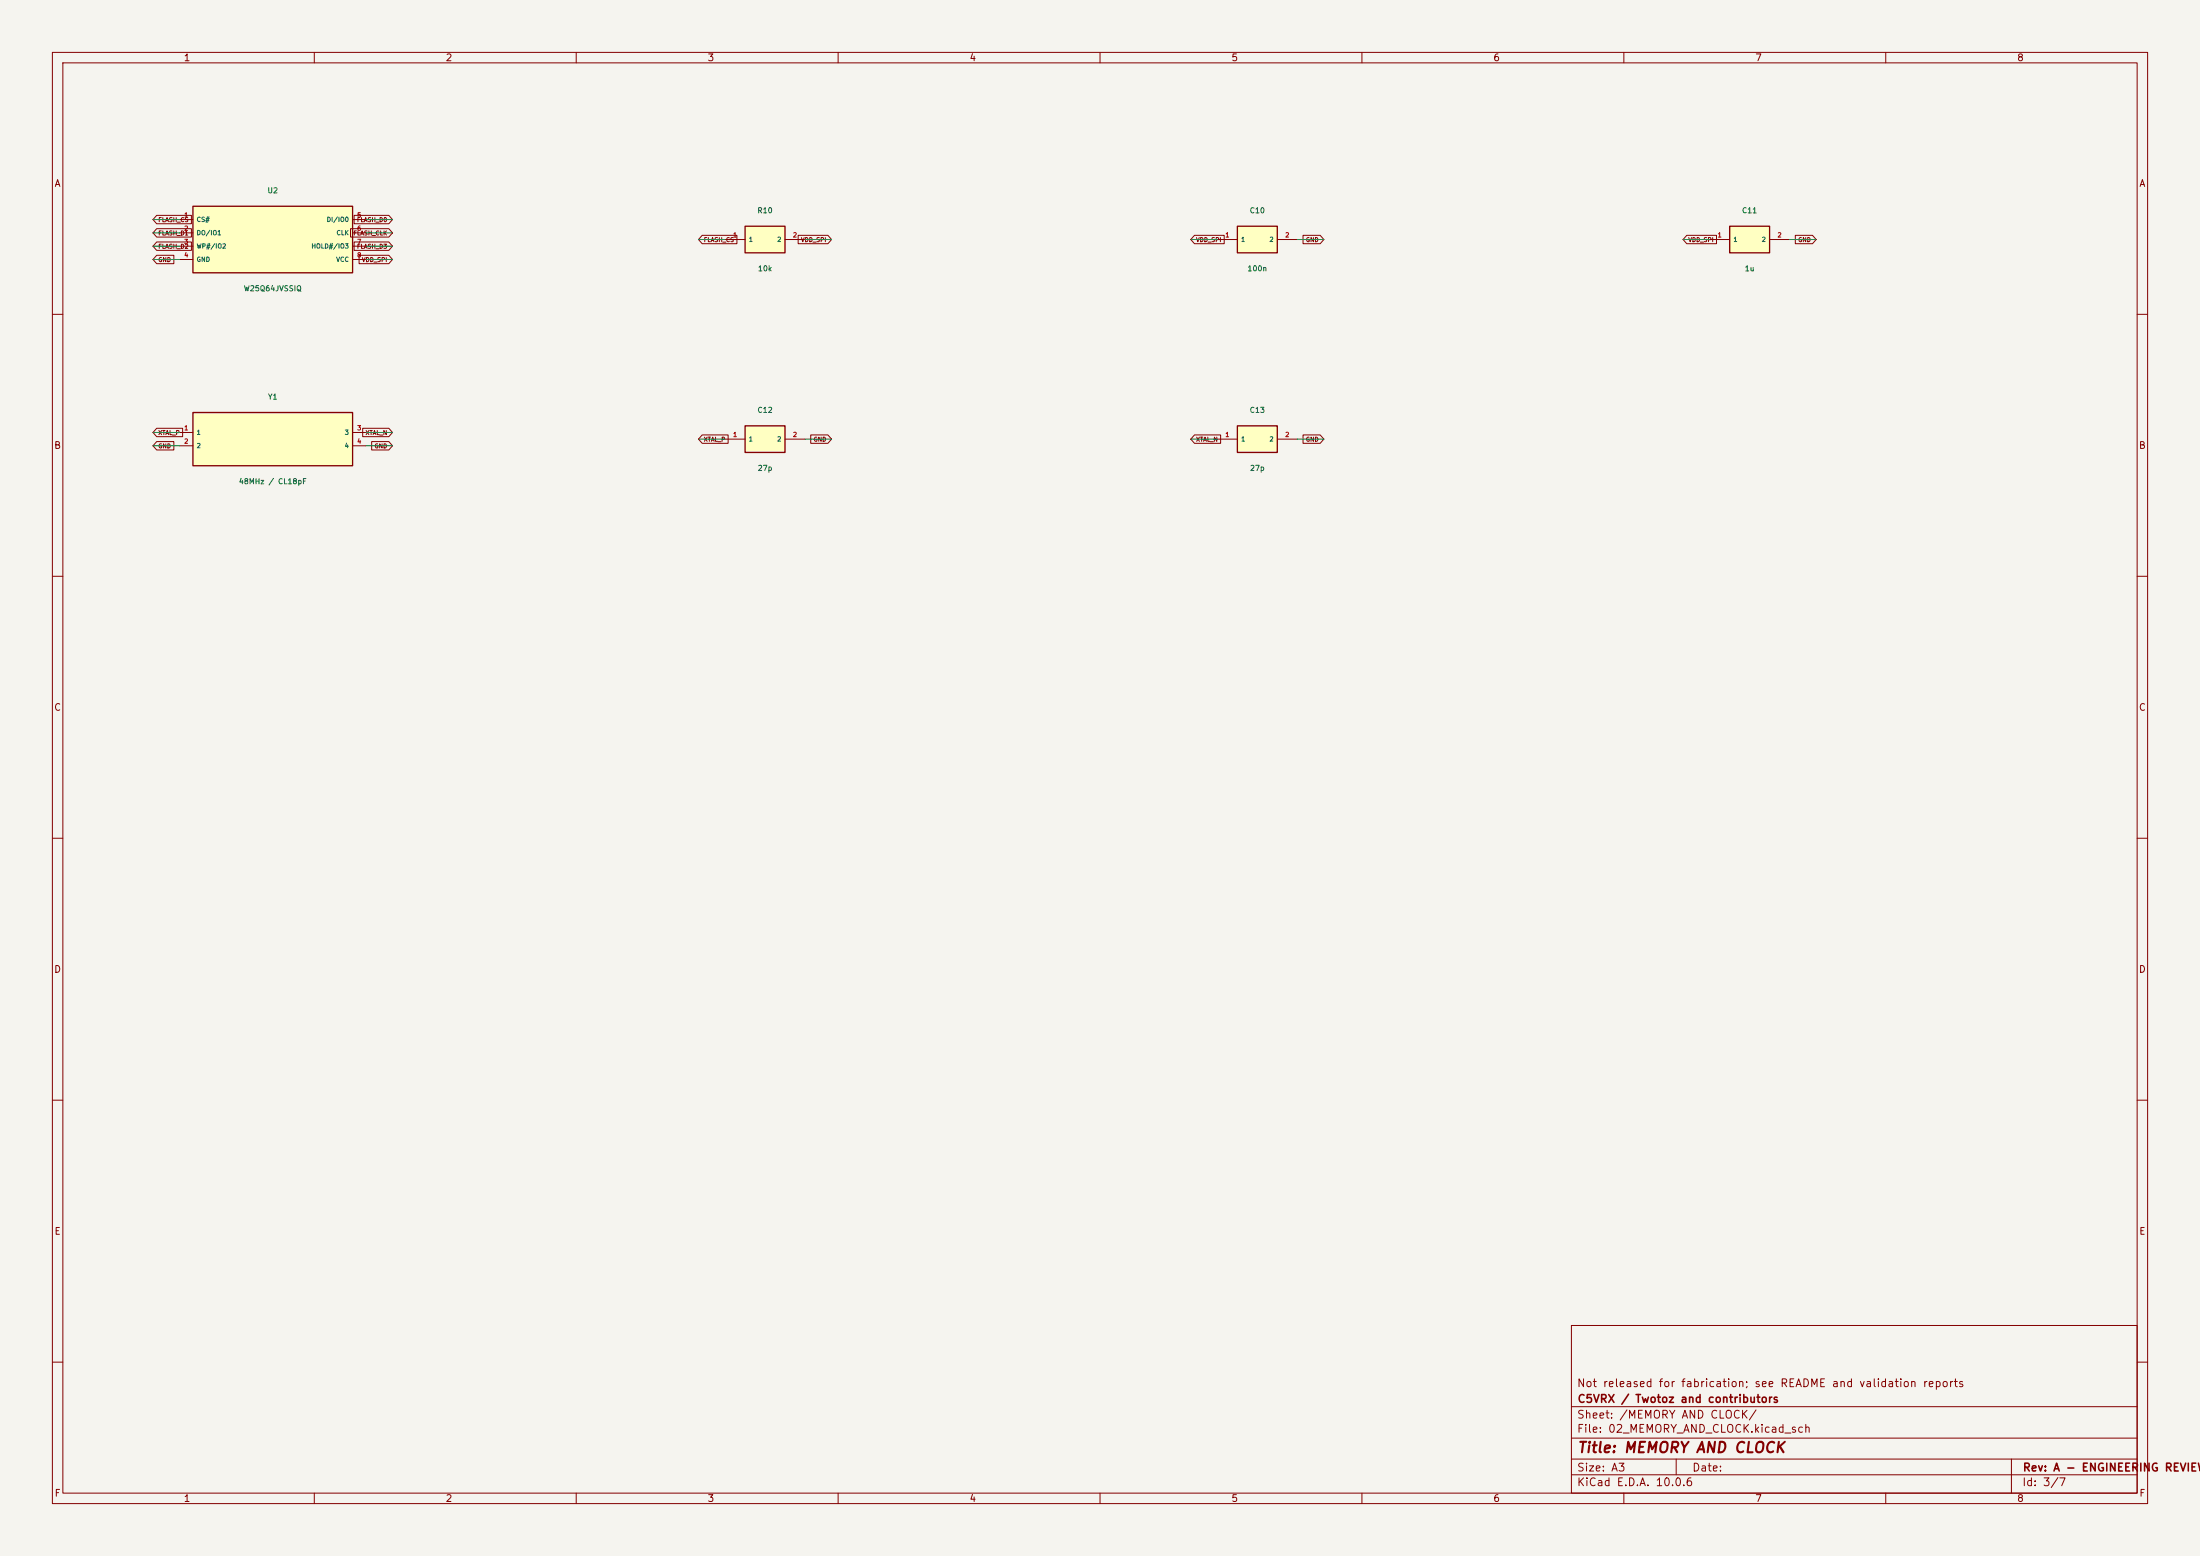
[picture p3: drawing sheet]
(kicad_sch (version 20260306) (generator "eeschema") (generator_version "10.0") (paper "A3") (title_block (title "MEMORY AND CLOCK") (rev "A - ENGINEERING REVIEW") (company "C5VRX / Twotoz and contributors") (comment 1 "Not released for fabrication; see README and validation reports"))(lib_symbols (symbol "PRO:U2" (pin_names (offset 0.6)) (exclude_from_sim no) (in_bom yes) (on_board yes)(property "Reference" "U2" (at 0 8.35 0) (effects (font (size 1 1)) ))(property "Value" "W25Q64JVSSIQ" (at 0 -8.35 0) (effects (font (size 1 1)) ))(symbol "U2_0_1" (rectangle (start -15.24 6.35) (end 15.24 -6.35) (stroke (width 0.254) (type default)) (fill (type background))))(symbol "U2_1_1"(pin passive line (at -17.78 3.81 0) (length 2.54) (name "CS#" (effects (font (size 0.85 0.85)) )) (number "1" (effects (font (size 0.85 0.85)) )))(pin passive line (at -17.78 1.27 0) (length 2.54) (name "DO/IO1" (effects (font (size 0.85 0.85)) )) (number "2" (effects (font (size 0.85 0.85)) )))(pin passive line (at -17.78 -1.27 0) (length 2.54) (name "WP#/IO2" (effects (font (size 0.85 0.85)) )) (number "3" (effects (font (size 0.85 0.85)) )))(pin passive line (at -17.78 -3.81 0) (length 2.54) (name "GND" (effects (font (size 0.85 0.85)) )) (number "4" (effects (font (size 0.85 0.85)) )))(pin passive line (at 17.78 3.81 180) (length 2.54) (name "DI/IO0" (effects (font (size 0.85 0.85)) )) (number "5" (effects (font (size 0.85 0.85)) )))(pin passive line (at 17.78 1.27 180) (length 2.54) (name "CLK" (effects (font (size 0.85 0.85)) )) (number "6" (effects (font (size 0.85 0.85)) )))(pin passive line (at 17.78 -1.27 180) (length 2.54) (name "HOLD#/IO3" (effects (font (size 0.85 0.85)) )) (number "7" (effects (font (size 0.85 0.85)) )))(pin passive line (at 17.78 -3.81 180) (length 2.54) (name "VCC" (effects (font (size 0.85 0.85)) )) (number "8" (effects (font (size 0.85 0.85)) )))))(symbol "PRO:R10" (pin_names (offset 0.6)) (exclude_from_sim no) (in_bom yes) (on_board yes)(property "Reference" "R10" (at 0 4.54 0) (effects (font (size 1 1)) ))(property "Value" "10k" (at 0 -4.54 0) (effects (font (size 1 1)) ))(symbol "R10_0_1" (rectangle (start -3.81 2.54) (end 3.81 -2.54) (stroke (width 0.254) (type default)) (fill (type background))))(symbol "R10_1_1"(pin passive line (at -7.62 0 0) (length 3.81) (name "1" (effects (font (size 0.85 0.85)) )) (number "1" (effects (font (size 0.85 0.85)) )))(pin passive line (at 7.62 0 180) (length 3.81) (name "2" (effects (font (size 0.85 0.85)) )) (number "2" (effects (font (size 0.85 0.85)) )))))(symbol "PRO:C10" (pin_names (offset 0.6)) (exclude_from_sim no) (in_bom yes) (on_board yes)(property "Reference" "C10" (at 0 4.54 0) (effects (font (size 1 1)) ))(property "Value" "100n" (at 0 -4.54 0) (effects (font (size 1 1)) ))(symbol "C10_0_1" (rectangle (start -3.81 2.54) (end 3.81 -2.54) (stroke (width 0.254) (type default)) (fill (type background))))(symbol "C10_1_1"(pin passive line (at -7.62 0 0) (length 3.81) (name "1" (effects (font (size 0.85 0.85)) )) (number "1" (effects (font (size 0.85 0.85)) )))(pin passive line (at 7.62 0 180) (length 3.81) (name "2" (effects (font (size 0.85 0.85)) )) (number "2" (effects (font (size 0.85 0.85)) )))))(symbol "PRO:C11" (pin_names (offset 0.6)) (exclude_from_sim no) (in_bom yes) (on_board yes)(property "Reference" "C11" (at 0 4.54 0) (effects (font (size 1 1)) ))(property "Value" "1u" (at 0 -4.54 0) (effects (font (size 1 1)) ))(symbol "C11_0_1" (rectangle (start -3.81 2.54) (end 3.81 -2.54) (stroke (width 0.254) (type default)) (fill (type background))))(symbol "C11_1_1"(pin passive line (at -7.62 0 0) (length 3.81) (name "1" (effects (font (size 0.85 0.85)) )) (number "1" (effects (font (size 0.85 0.85)) )))(pin passive line (at 7.62 0 180) (length 3.81) (name "2" (effects (font (size 0.85 0.85)) )) (number "2" (effects (font (size 0.85 0.85)) )))))(symbol "PRO:Y1" (pin_names (offset 0.6)) (exclude_from_sim no) (in_bom yes) (on_board yes)(property "Reference" "Y1" (at 0 7.08 0) (effects (font (size 1 1)) ))(property "Value" "48MHz / CL18pF" (at 0 -7.08 0) (effects (font (size 1 1)) ))(symbol "Y1_0_1" (rectangle (start -15.24 5.08) (end 15.24 -5.08) (stroke (width 0.254) (type default)) (fill (type background))))(symbol "Y1_1_1"(pin passive line (at -17.78 1.27 0) (length 2.54) (name "1" (effects (font (size 0.85 0.85)) )) (number "1" (effects (font (size 0.85 0.85)) )))(pin passive line (at -17.78 -1.27 0) (length 2.54) (name "2" (effects (font (size 0.85 0.85)) )) (number "2" (effects (font (size 0.85 0.85)) )))(pin passive line (at 17.78 1.27 180) (length 2.54) (name "3" (effects (font (size 0.85 0.85)) )) (number "3" (effects (font (size 0.85 0.85)) )))(pin passive line (at 17.78 -1.27 180) (length 2.54) (name "4" (effects (font (size 0.85 0.85)) )) (number "4" (effects (font (size 0.85 0.85)) )))))(symbol "PRO:C12" (pin_names (offset 0.6)) (exclude_from_sim no) (in_bom yes) (on_board yes)(property "Reference" "C12" (at 0 4.54 0) (effects (font (size 1 1)) ))(property "Value" "27p" (at 0 -4.54 0) (effects (font (size 1 1)) ))(symbol "C12_0_1" (rectangle (start -3.81 2.54) (end 3.81 -2.54) (stroke (width 0.254) (type default)) (fill (type background))))(symbol "C12_1_1"(pin passive line (at -7.62 0 0) (length 3.81) (name "1" (effects (font (size 0.85 0.85)) )) (number "1" (effects (font (size 0.85 0.85)) )))(pin passive line (at 7.62 0 180) (length 3.81) (name "2" (effects (font (size 0.85 0.85)) )) (number "2" (effects (font (size 0.85 0.85)) )))))(symbol "PRO:C13" (pin_names (offset 0.6)) (exclude_from_sim no) (in_bom yes) (on_board yes)(property "Reference" "C13" (at 0 4.54 0) (effects (font (size 1 1)) ))(property "Value" "27p" (at 0 -4.54 0) (effects (font (size 1 1)) ))(symbol "C13_0_1" (rectangle (start -3.81 2.54) (end 3.81 -2.54) (stroke (width 0.254) (type default)) (fill (type background))))(symbol "C13_1_1"(pin passive line (at -7.62 0 0) (length 3.81) (name "1" (effects (font (size 0.85 0.85)) )) (number "1" (effects (font (size 0.85 0.85)) )))(pin passive line (at 7.62 0 180) (length 3.81) (name "2" (effects (font (size 0.85 0.85)) )) (number "2" (effects (font (size 0.85 0.85)) ))))))(symbol (lib_id "PRO:U2") (at 52.07 45.72 0) (unit 1) (exclude_from_sim no) (in_bom yes) (on_board yes) (dnp no)(property "Reference" "U2" (at 52.07 36.37 0) (effects (font (size 1 1)) ))(property "Value" "W25Q64JVSSIQ" (at 52.07 55.07 0) (effects (font (size 1 1)) ))(property "Footprint" "PRO:Package_SO__SOIC-8_3.9x4.9mm_P1.27mm" (at 52.07 45.72 0) (effects (font (size 1 1)) (hide yes)))(property "Datasheet" "" (at 52.07 45.72 0) (effects (font (size 1 1)) (hide yes)))(property "MPN" "W25Q64JVSSIQ" (at 52.07 45.72 0) (effects (font (size 1 1)) (hide yes)))(pin "1")(pin "2")(pin "3")(pin "4")(pin "5")(pin "6")(pin "7")(pin "8"))(wire (pts (xy 34.29 41.91) (xy 29.21 41.91)) (stroke (width 0) (type default)))(global_label "FLASH_CS" (shape input) (at 29.21 41.91 0) (effects (font (size 0.8 0.8)) (justify left))(property "Intersheetrefs" "${INTERSHEET_REFS}" (at 29.21 41.91 0) (effects (font (size 0.8 0.8)) (hide yes))))(wire (pts (xy 34.29 44.45) (xy 29.21 44.45)) (stroke (width 0) (type default)))(global_label "FLASH_D1" (shape input) (at 29.21 44.45 0) (effects (font (size 0.8 0.8)) (justify left))(property "Intersheetrefs" "${INTERSHEET_REFS}" (at 29.21 44.45 0) (effects (font (size 0.8 0.8)) (hide yes))))(wire (pts (xy 34.29 46.99) (xy 29.21 46.99)) (stroke (width 0) (type default)))(global_label "FLASH_D2" (shape input) (at 29.21 46.99 0) (effects (font (size 0.8 0.8)) (justify left))(property "Intersheetrefs" "${INTERSHEET_REFS}" (at 29.21 46.99 0) (effects (font (size 0.8 0.8)) (hide yes))))(wire (pts (xy 34.29 49.53) (xy 29.21 49.53)) (stroke (width 0) (type default)))(global_label "GND" (shape input) (at 29.21 49.53 0) (effects (font (size 0.8 0.8)) (justify left))(property "Intersheetrefs" "${INTERSHEET_REFS}" (at 29.21 49.53 0) (effects (font (size 0.8 0.8)) (hide yes))))(wire (pts (xy 69.85 41.91) (xy 74.93 41.91)) (stroke (width 0) (type default)))(global_label "FLASH_D0" (shape input) (at 74.93 41.91 180) (effects (font (size 0.8 0.8)) (justify right))(property "Intersheetrefs" "${INTERSHEET_REFS}" (at 74.93 41.91 0) (effects (font (size 0.8 0.8)) (hide yes))))(wire (pts (xy 69.85 44.45) (xy 74.93 44.45)) (stroke (width 0) (type default)))(global_label "FLASH_CLK" (shape input) (at 74.93 44.45 180) (effects (font (size 0.8 0.8)) (justify right))(property "Intersheetrefs" "${INTERSHEET_REFS}" (at 74.93 44.45 0) (effects (font (size 0.8 0.8)) (hide yes))))(wire (pts (xy 69.85 46.99) (xy 74.93 46.99)) (stroke (width 0) (type default)))(global_label "FLASH_D3" (shape input) (at 74.93 46.99 180) (effects (font (size 0.8 0.8)) (justify right))(property "Intersheetrefs" "${INTERSHEET_REFS}" (at 74.93 46.99 0) (effects (font (size 0.8 0.8)) (hide yes))))(wire (pts (xy 69.85 49.53) (xy 74.93 49.53)) (stroke (width 0) (type default)))(global_label "VDD_SPI" (shape input) (at 74.93 49.53 180) (effects (font (size 0.8 0.8)) (justify right))(property "Intersheetrefs" "${INTERSHEET_REFS}" (at 74.93 49.53 0) (effects (font (size 0.8 0.8)) (hide yes))))(symbol (lib_id "PRO:R10") (at 146.05 45.72 0) (unit 1) (exclude_from_sim no) (in_bom yes) (on_board yes) (dnp no)(property "Reference" "R10" (at 146.05 40.18 0) (effects (font (size 1 1)) ))(property "Value" "10k" (at 146.05 51.26 0) (effects (font (size 1 1)) ))(property "Footprint" "PRO:Resistor_SMD__R_0402_1005Metric" (at 146.05 45.72 0) (effects (font (size 1 1)) (hide yes)))(property "Datasheet" "" (at 146.05 45.72 0) (effects (font (size 1 1)) (hide yes)))(property "MPN" "RC0402FR-0710KL" (at 146.05 45.72 0) (effects (font (size 1 1)) (hide yes)))(pin "1")(pin "2"))(wire (pts (xy 138.43 45.72) (xy 133.35 45.72)) (stroke (width 0) (type default)))(global_label "FLASH_CS" (shape input) (at 133.35 45.72 0) (effects (font (size 0.8 0.8)) (justify left))(property "Intersheetrefs" "${INTERSHEET_REFS}" (at 133.35 45.72 0) (effects (font (size 0.8 0.8)) (hide yes))))(wire (pts (xy 153.67 45.72) (xy 158.75 45.72)) (stroke (width 0) (type default)))(global_label "VDD_SPI" (shape input) (at 158.75 45.72 180) (effects (font (size 0.8 0.8)) (justify right))(property "Intersheetrefs" "${INTERSHEET_REFS}" (at 158.75 45.72 0) (effects (font (size 0.8 0.8)) (hide yes))))(symbol (lib_id "PRO:C10") (at 240.03 45.72 0) (unit 1) (exclude_from_sim no) (in_bom yes) (on_board yes) (dnp no)(property "Reference" "C10" (at 240.03 40.18 0) (effects (font (size 1 1)) ))(property "Value" "100n" (at 240.03 51.26 0) (effects (font (size 1 1)) ))(property "Footprint" "PRO:Capacitor_SMD__C_0402_1005Metric" (at 240.03 45.72 0) (effects (font (size 1 1)) (hide yes)))(property "Datasheet" "" (at 240.03 45.72 0) (effects (font (size 1 1)) (hide yes)))(property "MPN" "GRM155R71C104KA88D" (at 240.03 45.72 0) (effects (font (size 1 1)) (hide yes)))(pin "1")(pin "2"))(wire (pts (xy 232.41 45.72) (xy 227.33 45.72)) (stroke (width 0) (type default)))(global_label "VDD_SPI" (shape input) (at 227.33 45.72 0) (effects (font (size 0.8 0.8)) (justify left))(property "Intersheetrefs" "${INTERSHEET_REFS}" (at 227.33 45.72 0) (effects (font (size 0.8 0.8)) (hide yes))))(wire (pts (xy 247.65 45.72) (xy 252.73 45.72)) (stroke (width 0) (type default)))(global_label "GND" (shape input) (at 252.73 45.72 180) (effects (font (size 0.8 0.8)) (justify right))(property "Intersheetrefs" "${INTERSHEET_REFS}" (at 252.73 45.72 0) (effects (font (size 0.8 0.8)) (hide yes))))(symbol (lib_id "PRO:C11") (at 334.01 45.72 0) (unit 1) (exclude_from_sim no) (in_bom yes) (on_board yes) (dnp no)(property "Reference" "C11" (at 334.01 40.18 0) (effects (font (size 1 1)) ))(property "Value" "1u" (at 334.01 51.26 0) (effects (font (size 1 1)) ))(property "Footprint" "PRO:Capacitor_SMD__C_0402_1005Metric" (at 334.01 45.72 0) (effects (font (size 1 1)) (hide yes)))(property "Datasheet" "" (at 334.01 45.72 0) (effects (font (size 1 1)) (hide yes)))(property "MPN" "GRM155R61A105KE15D" (at 334.01 45.72 0) (effects (font (size 1 1)) (hide yes)))(pin "1")(pin "2"))(wire (pts (xy 326.39 45.72) (xy 321.31 45.72)) (stroke (width 0) (type default)))(global_label "VDD_SPI" (shape input) (at 321.31 45.72 0) (effects (font (size 0.8 0.8)) (justify left))(property "Intersheetrefs" "${INTERSHEET_REFS}" (at 321.31 45.72 0) (effects (font (size 0.8 0.8)) (hide yes))))(wire (pts (xy 341.63 45.72) (xy 346.71 45.72)) (stroke (width 0) (type default)))(global_label "GND" (shape input) (at 346.71 45.72 180) (effects (font (size 0.8 0.8)) (justify right))(property "Intersheetrefs" "${INTERSHEET_REFS}" (at 346.71 45.72 0) (effects (font (size 0.8 0.8)) (hide yes))))(symbol (lib_id "PRO:Y1") (at 52.07 83.82000000000001 0) (unit 1) (exclude_from_sim no) (in_bom yes) (on_board yes) (dnp no)(property "Reference" "Y1" (at 52.07 75.74000000000001 0) (effects (font (size 1 1)) ))(property "Value" "48MHz / CL18pF" (at 52.07 91.9 0) (effects (font (size 1 1)) ))(property "Footprint" "PRO:Crystal__Crystal_SMD_3225-4Pin_3.2x2.5mm" (at 52.07 83.82000000000001 0) (effects (font (size 1 1)) (hide yes)))(property "Datasheet" "" (at 52.07 83.82000000000001 0) (effects (font (size 1 1)) (hide yes)))(property "MPN" "ABM8-48.000MHZ-B2-T" (at 52.07 83.82000000000001 0) (effects (font (size 1 1)) (hide yes)))(pin "1")(pin "2")(pin "3")(pin "4"))(wire (pts (xy 34.29 82.55) (xy 29.21 82.55)) (stroke (width 0) (type default)))(global_label "XTAL_P" (shape input) (at 29.21 82.55 0) (effects (font (size 0.8 0.8)) (justify left))(property "Intersheetrefs" "${INTERSHEET_REFS}" (at 29.21 82.55 0) (effects (font (size 0.8 0.8)) (hide yes))))(wire (pts (xy 34.29 85.09) (xy 29.21 85.09)) (stroke (width 0) (type default)))(global_label "GND" (shape input) (at 29.21 85.09 0) (effects (font (size 0.8 0.8)) (justify left))(property "Intersheetrefs" "${INTERSHEET_REFS}" (at 29.21 85.09 0) (effects (font (size 0.8 0.8)) (hide yes))))(wire (pts (xy 69.85 82.55) (xy 74.93 82.55)) (stroke (width 0) (type default)))(global_label "XTAL_N" (shape input) (at 74.93 82.55 180) (effects (font (size 0.8 0.8)) (justify right))(property "Intersheetrefs" "${INTERSHEET_REFS}" (at 74.93 82.55 0) (effects (font (size 0.8 0.8)) (hide yes))))(wire (pts (xy 69.85 85.09) (xy 74.93 85.09)) (stroke (width 0) (type default)))(global_label "GND" (shape input) (at 74.93 85.09 180) (effects (font (size 0.8 0.8)) (justify right))(property "Intersheetrefs" "${INTERSHEET_REFS}" (at 74.93 85.09 0) (effects (font (size 0.8 0.8)) (hide yes))))(symbol (lib_id "PRO:C12") (at 146.05 83.82000000000001 0) (unit 1) (exclude_from_sim no) (in_bom yes) (on_board yes) (dnp no)(property "Reference" "C12" (at 146.05 78.28 0) (effects (font (size 1 1)) ))(property "Value" "27p" (at 146.05 89.36000000000001 0) (effects (font (size 1 1)) ))(property "Footprint" "PRO:Capacitor_SMD__C_0402_1005Metric" (at 146.05 83.82000000000001 0) (effects (font (size 1 1)) (hide yes)))(property "Datasheet" "" (at 146.05 83.82000000000001 0) (effects (font (size 1 1)) (hide yes)))(property "MPN" "GRM1555C1H270JA01D" (at 146.05 83.82000000000001 0) (effects (font (size 1 1)) (hide yes)))(pin "1")(pin "2"))(wire (pts (xy 138.43 83.82) (xy 133.35 83.82)) (stroke (width 0) (type default)))(global_label "XTAL_P" (shape input) (at 133.35 83.82 0) (effects (font (size 0.8 0.8)) (justify left))(property "Intersheetrefs" "${INTERSHEET_REFS}" (at 133.35 83.82 0) (effects (font (size 0.8 0.8)) (hide yes))))(wire (pts (xy 153.67 83.82) (xy 158.75 83.82)) (stroke (width 0) (type default)))(global_label "GND" (shape input) (at 158.75 83.82 180) (effects (font (size 0.8 0.8)) (justify right))(property "Intersheetrefs" "${INTERSHEET_REFS}" (at 158.75 83.82 0) (effects (font (size 0.8 0.8)) (hide yes))))(symbol (lib_id "PRO:C13") (at 240.03 83.82000000000001 0) (unit 1) (exclude_from_sim no) (in_bom yes) (on_board yes) (dnp no)(property "Reference" "C13" (at 240.03 78.28 0) (effects (font (size 1 1)) ))(property "Value" "27p" (at 240.03 89.36000000000001 0) (effects (font (size 1 1)) ))(property "Footprint" "PRO:Capacitor_SMD__C_0402_1005Metric" (at 240.03 83.82000000000001 0) (effects (font (size 1 1)) (hide yes)))(property "Datasheet" "" (at 240.03 83.82000000000001 0) (effects (font (size 1 1)) (hide yes)))(property "MPN" "GRM1555C1H270JA01D" (at 240.03 83.82000000000001 0) (effects (font (size 1 1)) (hide yes)))(pin "1")(pin "2"))(wire (pts (xy 232.41 83.82) (xy 227.33 83.82)) (stroke (width 0) (type default)))(global_label "XTAL_N" (shape input) (at 227.33 83.82 0) (effects (font (size 0.8 0.8)) (justify left))(property "Intersheetrefs" "${INTERSHEET_REFS}" (at 227.33 83.82 0) (effects (font (size 0.8 0.8)) (hide yes))))(wire (pts (xy 247.65 83.82) (xy 252.73 83.82)) (stroke (width 0) (type default)))(global_label "GND" (shape input) (at 252.73 83.82 180) (effects (font (size 0.8 0.8)) (justify right))(property "Intersheetrefs" "${INTERSHEET_REFS}" (at 252.73 83.82 0) (effects (font (size 0.8 0.8)) (hide yes)))))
